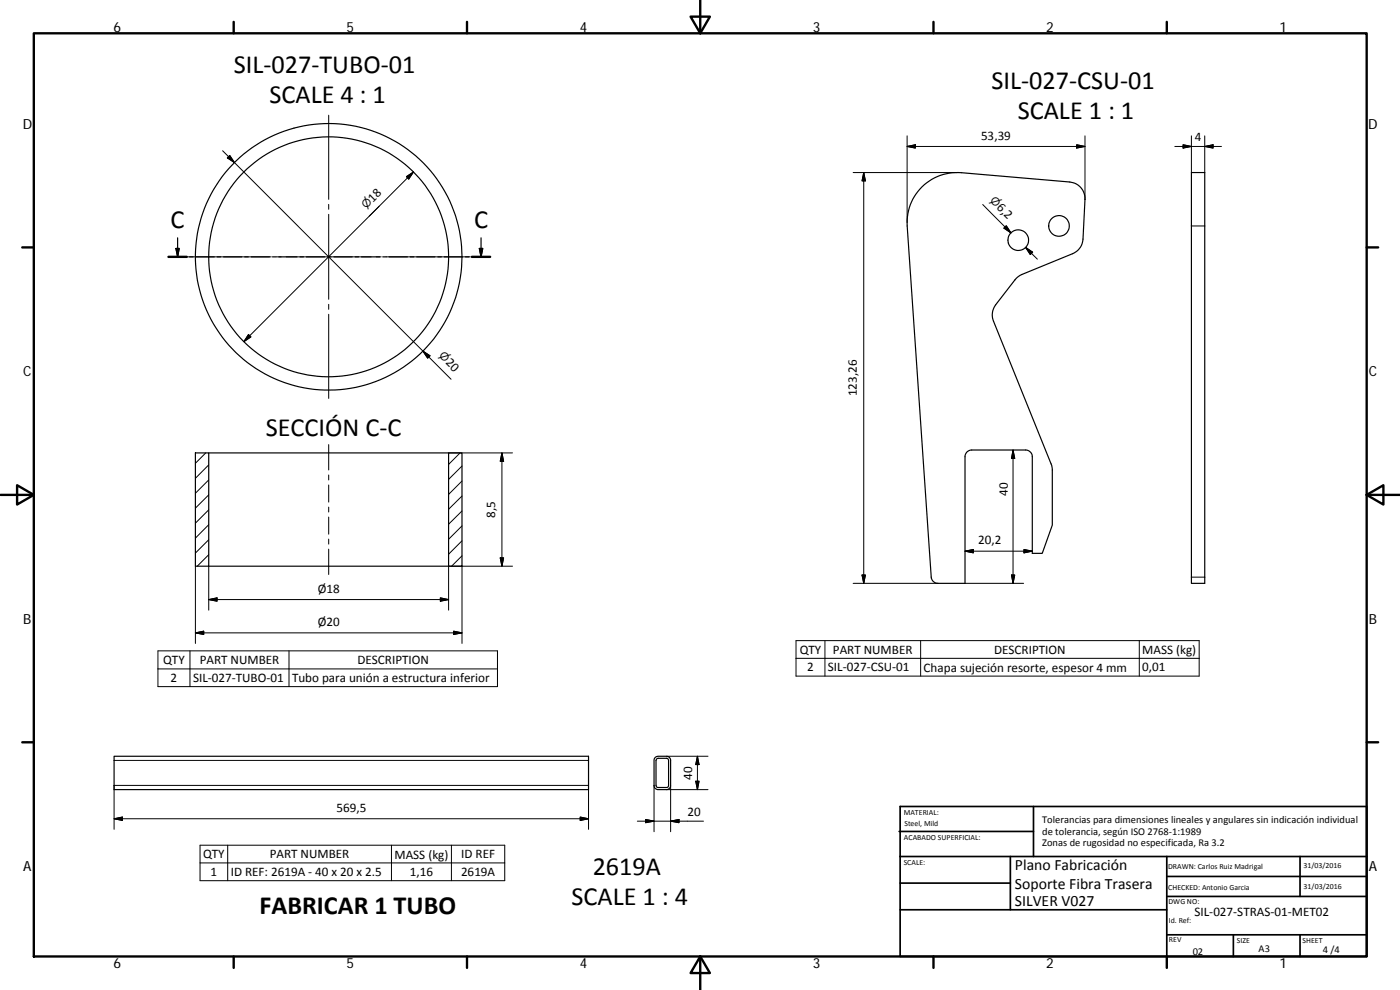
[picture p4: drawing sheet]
<svg xmlns="http://www.w3.org/2000/svg" width="420mm" height="297mm" viewBox="0 0 420 297" stroke-linecap="round" stroke-linejoin="round" font-family="sans-serif">
<g fill="none" stroke="#000" stroke-width=".36">
<path d="M276.7 56.1a14.9 14.9 0 0 1 11.8-4.3l32.5 2.8a5 5 0 0 1 4.6 5.3l-.6 11.8a4.9 4.9 0 0 1-3.1 4.4l-16.1 6.8-1.2 1-5.8 7.5a5 5 0 0 0-.6 5l17.4 43.2 .2 1.4v16.5l-3 8.5h-3v-29a2 2 0 0 0-2-2h-16.2a2.01 2.01 0 0 0-2 2v38h-8.1a2.04 2.04 0 0 1-2-1.8l-7.2-105.4a14.9 14.9 0 0 1 4.4-11.7zM357.6 51.8h4v123.2h-4zM50.6 77.1h5.4M52.8 74.5h1l-.5 2.6zM53.3 71.4v5.7M56.9 77.1h1M58.8 77.1h5.5M65.2 77.1h1M67.1 77.1h5.5M73.5 77.1h1M75.4 77.1h5.5M81.8 77.1h1"/>
<path d="M83.7 77.1h5.4M90 77.1h1.1M92 77.1h5.4M98.3 77.1h1M100.2 77.1h5.5M106.6 77.1h1M108.5 77.1h5.5M114.9 77.1h1M116.8 77.1h5.5M123.1 77.1h1.1M125.1 77.1h5.4M131.4 77.1h1.1"/>
<path d="M133.3 77.1h5.5M139.7 77.1h1M141.6 77.1h5.5M143.9 74.5h1l-.5 2.6zM144.4 71.4v5.7M58.6 135.9h4v34h-4zM62.6 135.9h72M134.6 135.9h4.1v34h-4.1zM62.6 169.9h72M34.2 226.9h142.4v10h-142.4zM196.6 227.3l.9-.4h2.5a1.23 1.23 0 0 1 1.3 1.3v7.4a1.26 1.26 0 0 1-1.3 1.3h-2.5a1.23 1.23 0 0 1-1.2-1.3v-7.4zM197.1 227.7l.4-.2h2.5l.6 .5v7.6l-.2 .6-2.9 .1-.5-.3-.1-7.8z"/>
<circle cx="98.6" cy="77" r="36"/>
<circle cx="98.7" cy="77" r="40"/>
<circle cx="305.6" cy="72.1" r="3.1"/>
<circle cx="317.8" cy="67.8" r="3.1"/>
</g>
<g fill="none" stroke="#000" stroke-width=".3">
<path d="M98.6 34.6v25.2M66.8 45.2l68.6 68.6M68.9 46.7l1.4 2.1-2.1-1.4zM122 53l2.1-1.4-1.4 2.1zM124.1 51.6l-50.9 50.9M256 51.8h31.2M259.2 51.8v123.2M259.2 51.8l.5 2.5h-1zM272.2 40.8v26M272.2 43.9l2.5-.5v1zM323.1 43.4l2.5 .5-2.5 .5zM325.6 43.9h-53.4"/>
<path d="M325.6 40.8v19.1M352.6 43.9h14M355.1 43.4l2.5 .5-2.5 .5zM357.6 40.8v11M361.6 43.9l2.5-.5v1zM361.6 40.8v11M56.1 77.1h25.3M82.9 77.1h1.5M85.9 77.1h25.5M98.6 61.3v1.5M98.6 64.3v25.5M112.9 77.1h1.5"/>
<path d="M113.8 61.9l-3 2.9M115.9 77.1h25.2M294.9 61.4l8.5 8.5-1.7-1.8M302 67.7l1.4 2.2-2.1-1.4zM307.8 74.2l2.1 1.5-.7 .7zM307.8 74.2l3.5 3.6M357.6 67.8h4M98.6 91.3v1.5M98.6 94.3v25.2M74.6 100.4l.7 .7-2.1 1.4zM126.9 105.3l2.1 1.4-.7 .8zM61.8 135.9l-3.2 3.1"/>
<path d="M62.6 139.5l-4 4M98.6 133.4v7.6M134.6 135.9h19.2M138.1 135.9l-3.5 3.4M138.7 139.8l-4.1 4M150.6 135.9v34M150.6 135.9l.5 2.5h-1zM304 135v40M304 135l.5 2.5h-.9zM62.6 157.4l-4 4.1M62.6 153l-4 4M62.6 148.5l-4 4"/>
<path d="M62.6 144l-4 4M98.6 142.5v1.5M98.6 145.5v5.1M98.6 152.1v1.5M98.6 155.1v5.2M138.7 157.8l-4.1 4M138.7 153.3l-4.1 4M138.7 148.8l-4.1 4M138.7 144.3l-4.1 4M58.6 169.9v23.2M62.6 169.9v13.2M62.6 179.9l2.5-.5v1z"/>
<path d="M62.6 179.9h72M62.6 166.4l-3.4 3.5M62.6 161.9l-4 4M98.6 161.8v1.5M98.6 164.8v7.6M132.2 179.4l2.4 .5-2.4 .5zM138.7 166.8l-3.2 3.1M138.7 169.9v23.2M138.7 162.3l-4.1 4M150.1 167.4h1l-.5 2.5zM153.8 169.9h-19.2v13.2M256 175h25.5"/>
<path d="M258.7 172.5h1l-.5 2.5zM289.6 175h17.6M289.6 165.4l2.5-.5v1zM289.6 165.4h20.2M303.6 172.5h.9l-.5 2.5zM307.3 164.9l2.5 .5-2.5 .5zM357.6 173.2h4M47.4 195.3h101.9v10.7h-101.9zM57 195.3v10.7M58.6 189.9l2.5-.5v1zM58.6 189.9h80.1M86.7 195.3v10.7"/>
<path d="M136.1 189.4l2.6 .5-2.6 .5zM238.9 192.2h121v10.7h-121zM238.9 197.5h121M247.6 192.2v10.7M276.3 192.2v10.7M341.9 192.2v10.7M47.4 200.7h101.9M34.2 228.2h142.4M196.3 235.6v14M200 236.9h12.5M200 226.9h12.5M201.3 235.6v14"/>
<path d="M208.8 234.4h1l-.5 2.5zM209.3 226.9v10M209.3 226.9l.5 2.5h-1zM34.2 245.7l2.5-.5v1zM34.2 245.7h142.4M34.2 248.8v-13.2h142.4v13.2M60 258.9h91.5M60 253.6h91.5v10.6h-91.5zM68.3 253.6v10.6M117.5 253.6v10.6M135.5 253.6v10.6M174.1 245.2l2.5 .5-2.5 .5z"/>
<path d="M191.3 246.4h19.8M193.8 245.9l2.5 .5-2.5 .4zM201.3 246.4l2.5-.5v.9z"/>
</g>
<g fill="none" stroke="#000" stroke-width=".71">
<path d="M10.1 10h400.1v277h-400.1zM70.1 6.6v3.4M140.2 6.6v3.4M207.3 5h5.8l-2.9 5zM210.2 0v10M280.2 6.6v3.4M350.2 6.6v3.4M6.7 74.2h3.4M50.6 77.1h5.4M141.6 77.1h5.5M410.2 74.2h3.4M.2 148.5h9.9"/>
<path d="M5.1 145.6l5 2.9-5 2.9zM410.2 148.5l5-2.9v5.8zM410.2 148.5h9.9M6.7 222.7h3.4M410.2 222.7h3.4M70.1 287v3.4M140.2 287v3.4M210.2 287l2.9 5h-5.8zM210.2 287v10M280.2 287v3.4M350.2 287v3.4"/>
</g>
<g fill="none" stroke="#000" stroke-width=".51">
<path d="M269.8 249.5h40.4M270.1 257h140.1M270.1 242h140.1v45h-140.1zM303.2 257v16M310.2 242v15M350.2 257v30M390.2 257v12M270.1 273h80.1M270.1 265h33.1M350.2 269h60M350.2 263h60M350.2 280.5h60"/>
<path d="M370.2 280.5v6.5M390.2 280.5v6.5"/>
</g>
<path d="M52.8 74.5h1l-.5 2.6zM143.9 74.5h1l-.5 2.6z" fill="#000" stroke="#000" stroke-width=".36"/>
<g fill="#000" stroke="#000" stroke-width=".3">
<path d="M68.9 46.7l1.4 2.1-2.1-1.4zM122 53l2.1-1.4-1.4 2.1zM259.2 51.8l.5 2.5h-1zM272.2 43.9l2.5-.5v1zM323.1 43.4l2.5 .5-2.5 .5zM355.1 43.4l2.5 .5-2.5 .5zM361.6 43.9l2.5-.5v1zM302 67.7l1.4 2.2-2.1-1.4zM307.8 74.2l2.1 1.5-.7 .7zM74.6 100.4l.7 .7-2.1 1.4zM126.9 105.3l2.1 1.4-.7 .8zM150.6 135.9l.5 2.5h-1z"/>
<path d="M304 135l.5 2.5h-.9zM62.6 179.9l2.5-.5v1zM150.1 167.4h1l-.5 2.5zM258.7 172.5h1l-.5 2.5zM289.6 165.4l2.5-.5v1zM303.6 172.5h.9l-.5 2.5zM307.3 164.9l2.5 .5-2.5 .5zM58.6 189.9l2.5-.5v1zM132.2 179.4l2.4 .5-2.4 .5zM136.1 189.4l2.6 .5-2.6 .5zM208.8 234.4h1l-.5 2.5zM209.3 226.9l.5 2.5h-1z"/>
<path d="M34.2 245.7l2.5-.5v1zM174.1 245.2l2.5 .5-2.5 .5zM193.8 245.9l2.5 .5-2.5 .4zM201.3 246.4l2.5-.5v.9z"/>
</g>
<g font-size="7.9">
<text x="70.2" y="21.8">SIL‐027‐TUBO‐01</text>
<text x="297.5" y="26.6">SIL‐027‐CSU‐01</text>
<text x="80.9" y="30.8">SCALE 4 : 1</text>
<text x="305.5" y="35.6">SCALE 1 : 1</text>
<text x="51.2" y="68.5">C</text>
<text x="142.3" y="68.5">C</text>
<text x="79.7" y="130.7">SECCIÓN C‐C</text>
<text x="177.9" y="262.6">2619A</text>
<text x="77.9" y="274.3">FABRICAR 1 TUBO</text>
<text x="171.5" y="271.6">SCALE 1 : 4</text>
</g>
<g font-size="4.7">
<text x="304.6" y="261.2">Plano Fabricación</text>
<text x="304.6" y="266.6">Soporte Fibra Trasera</text>
<text x="304.6" y="272">SILVER V027</text>
</g>
<g font-size="4.2">
<text x="34" y="9.6">6</text>
<text x="104" y="9.6">5</text>
<text x="174" y="9.6">4</text>
<text x="244" y="9.6">3</text>
<text x="314" y="9.6">2</text>
<text x="384" y="9.6">1</text>
<text x="6.8" y="38.7">D</text>
<text x="410.6" y="38.7">D</text>
<text x="7" y="112.9">C</text>
<text x="410.8" y="112.9">C</text>
<text x="7" y="187.1">B</text>
<text x="410.8" y="187.1">B</text>
<text x="7" y="261.3">A</text>
<text x="410.8" y="261.3">A</text>
<text x="34" y="290.4">6</text>
<text x="104" y="290.4">5</text>
<text x="174" y="290.4">4</text>
<text x="244" y="290.4">3</text>
<text x="314" y="290.4">2</text>
<text x="384" y="290.4">1</text>
</g>
<g font-size="3.9">
<text x="294.4" y="41.9">53,39</text>
<text x="358.6" y="42.4">4</text>
<text x="111.9" y="60.8" transform="rotate(-45 111.9 60.8)">18</text>
<text x="298.9" y="62.4" transform="rotate(45 298.9 62.4)">6,2</text>
<text x="133.6" y="108.9" transform="rotate(45 133.6 108.9)">20</text>
<text x="257.1" y="118.9" transform="rotate(-90 257.1 118.9)">123,26</text>
<text x="302.5" y="148.7" transform="rotate(-90 302.5 148.7)">40</text>
<text x="148.6" y="155.4" transform="rotate(-90 148.6 155.4)">8,5</text>
<text x="293.6" y="163.3">20,2</text>
<text x="95.3" y="177.9">Ø18</text>
<text x="95.3" y="187.9">Ø20</text>
<text x="240" y="196.1">QTY</text>
<text x="250" y="196.1">PART NUMBER</text>
<text x="298.4" y="196.1">DESCRIPTION</text>
<text x="342.8" y="196.2">MASS (kg)</text>
<text x="49" y="199.3">QTY</text>
<text x="59.9" y="199.2">PART NUMBER</text>
<text x="107.3" y="199.3">DESCRIPTION</text>
<text x="242.2" y="201.4">2</text>
<text x="248.5" y="201.4">SIL‐027‐CSU‐01</text>
<text x="277.2" y="201.5">Chapa sujeción resorte, espesor 4 mm</text>
<text x="342.8" y="201.4">0,01</text>
<text x="51.2" y="204.6">2</text>
<text x="57.9" y="204.6">SIL‐027‐TUBO‐01</text>
<text x="87.6" y="204.7">Tubo para unión a estructura inferior</text>
<text x="207.8" y="233.9" transform="rotate(-90 207.8 233.9)">40</text>
<text x="101" y="243.6">569,5</text>
<text x="206.4" y="244.8">20</text>
<text x="60.9" y="257.5">QTY</text>
<text x="81" y="257.5">PART NUMBER</text>
<text x="118.4" y="257.6">MASS (kg)</text>
<text x="138.4" y="257.5">ID REF</text>
<text x="63.2" y="262.8">1</text>
<text x="69.2" y="262.8">ID REF: 2619A ‐ 40 x 20 x 2.5</text>
<text x="123" y="262.8">1,16</text>
<text x="138.4" y="262.8">2619A</text>
<text x="358.5" y="274.9">SIL‐027‐STRAS‐01‐MET02</text>
</g>
<g font-size="3.3">
<text x="109.9" y="62.8" transform="rotate(-45 109.9 62.8)">⌀</text>
<text x="297" y="60.4" transform="rotate(45 297 60.4)">⌀</text>
<text x="131.6" y="106.9" transform="rotate(45 131.6 106.9)">⌀</text>
</g>
<g font-size="3.1">
<text x="312.8" y="246.8">Tolerancias para dimensiones lineales y angulares sin indicación individual</text>
<text x="312.8" y="250.4">de tolerancia, según ISO 2768‐1:1989</text>
<text x="312.8" y="254">Zonas de rugosidad no especificada, Ra 3.2</text>
<text x="357.9" y="286.4">02</text>
<text x="377.7" y="285.6">A3</text>
<text x="397" y="285.9">4 /4</text>
</g>
<g font-size="2.4">
<text x="271.2" y="244.4">MATERIAL:</text>
<text x="271.3" y="251.9">ACABADO SUPERFICIAL:</text>
<text x="271.4" y="247.9">Steel, Mild</text>
<text x="271.2" y="259.7">SCALE:</text>
<text x="350.6" y="260.8">DRAWN: Carlos Ruiz Madrigal</text>
<text x="391.2" y="260.6">31/03/2016</text>
<text x="350.6" y="267">CHECKED: Antonio Garcia</text>
<text x="391.2" y="266.6">31/03/2016</text>
<text x="350.7" y="271.4">DWG NO:</text>
<text x="350.8" y="276.8">Id. Ref:</text>
<text x="350.8" y="282.8">REV</text>
<text x="371.2" y="282.9">SIZE</text>
<text x="390.9" y="282.9">SHEET</text>
</g>
</svg>
